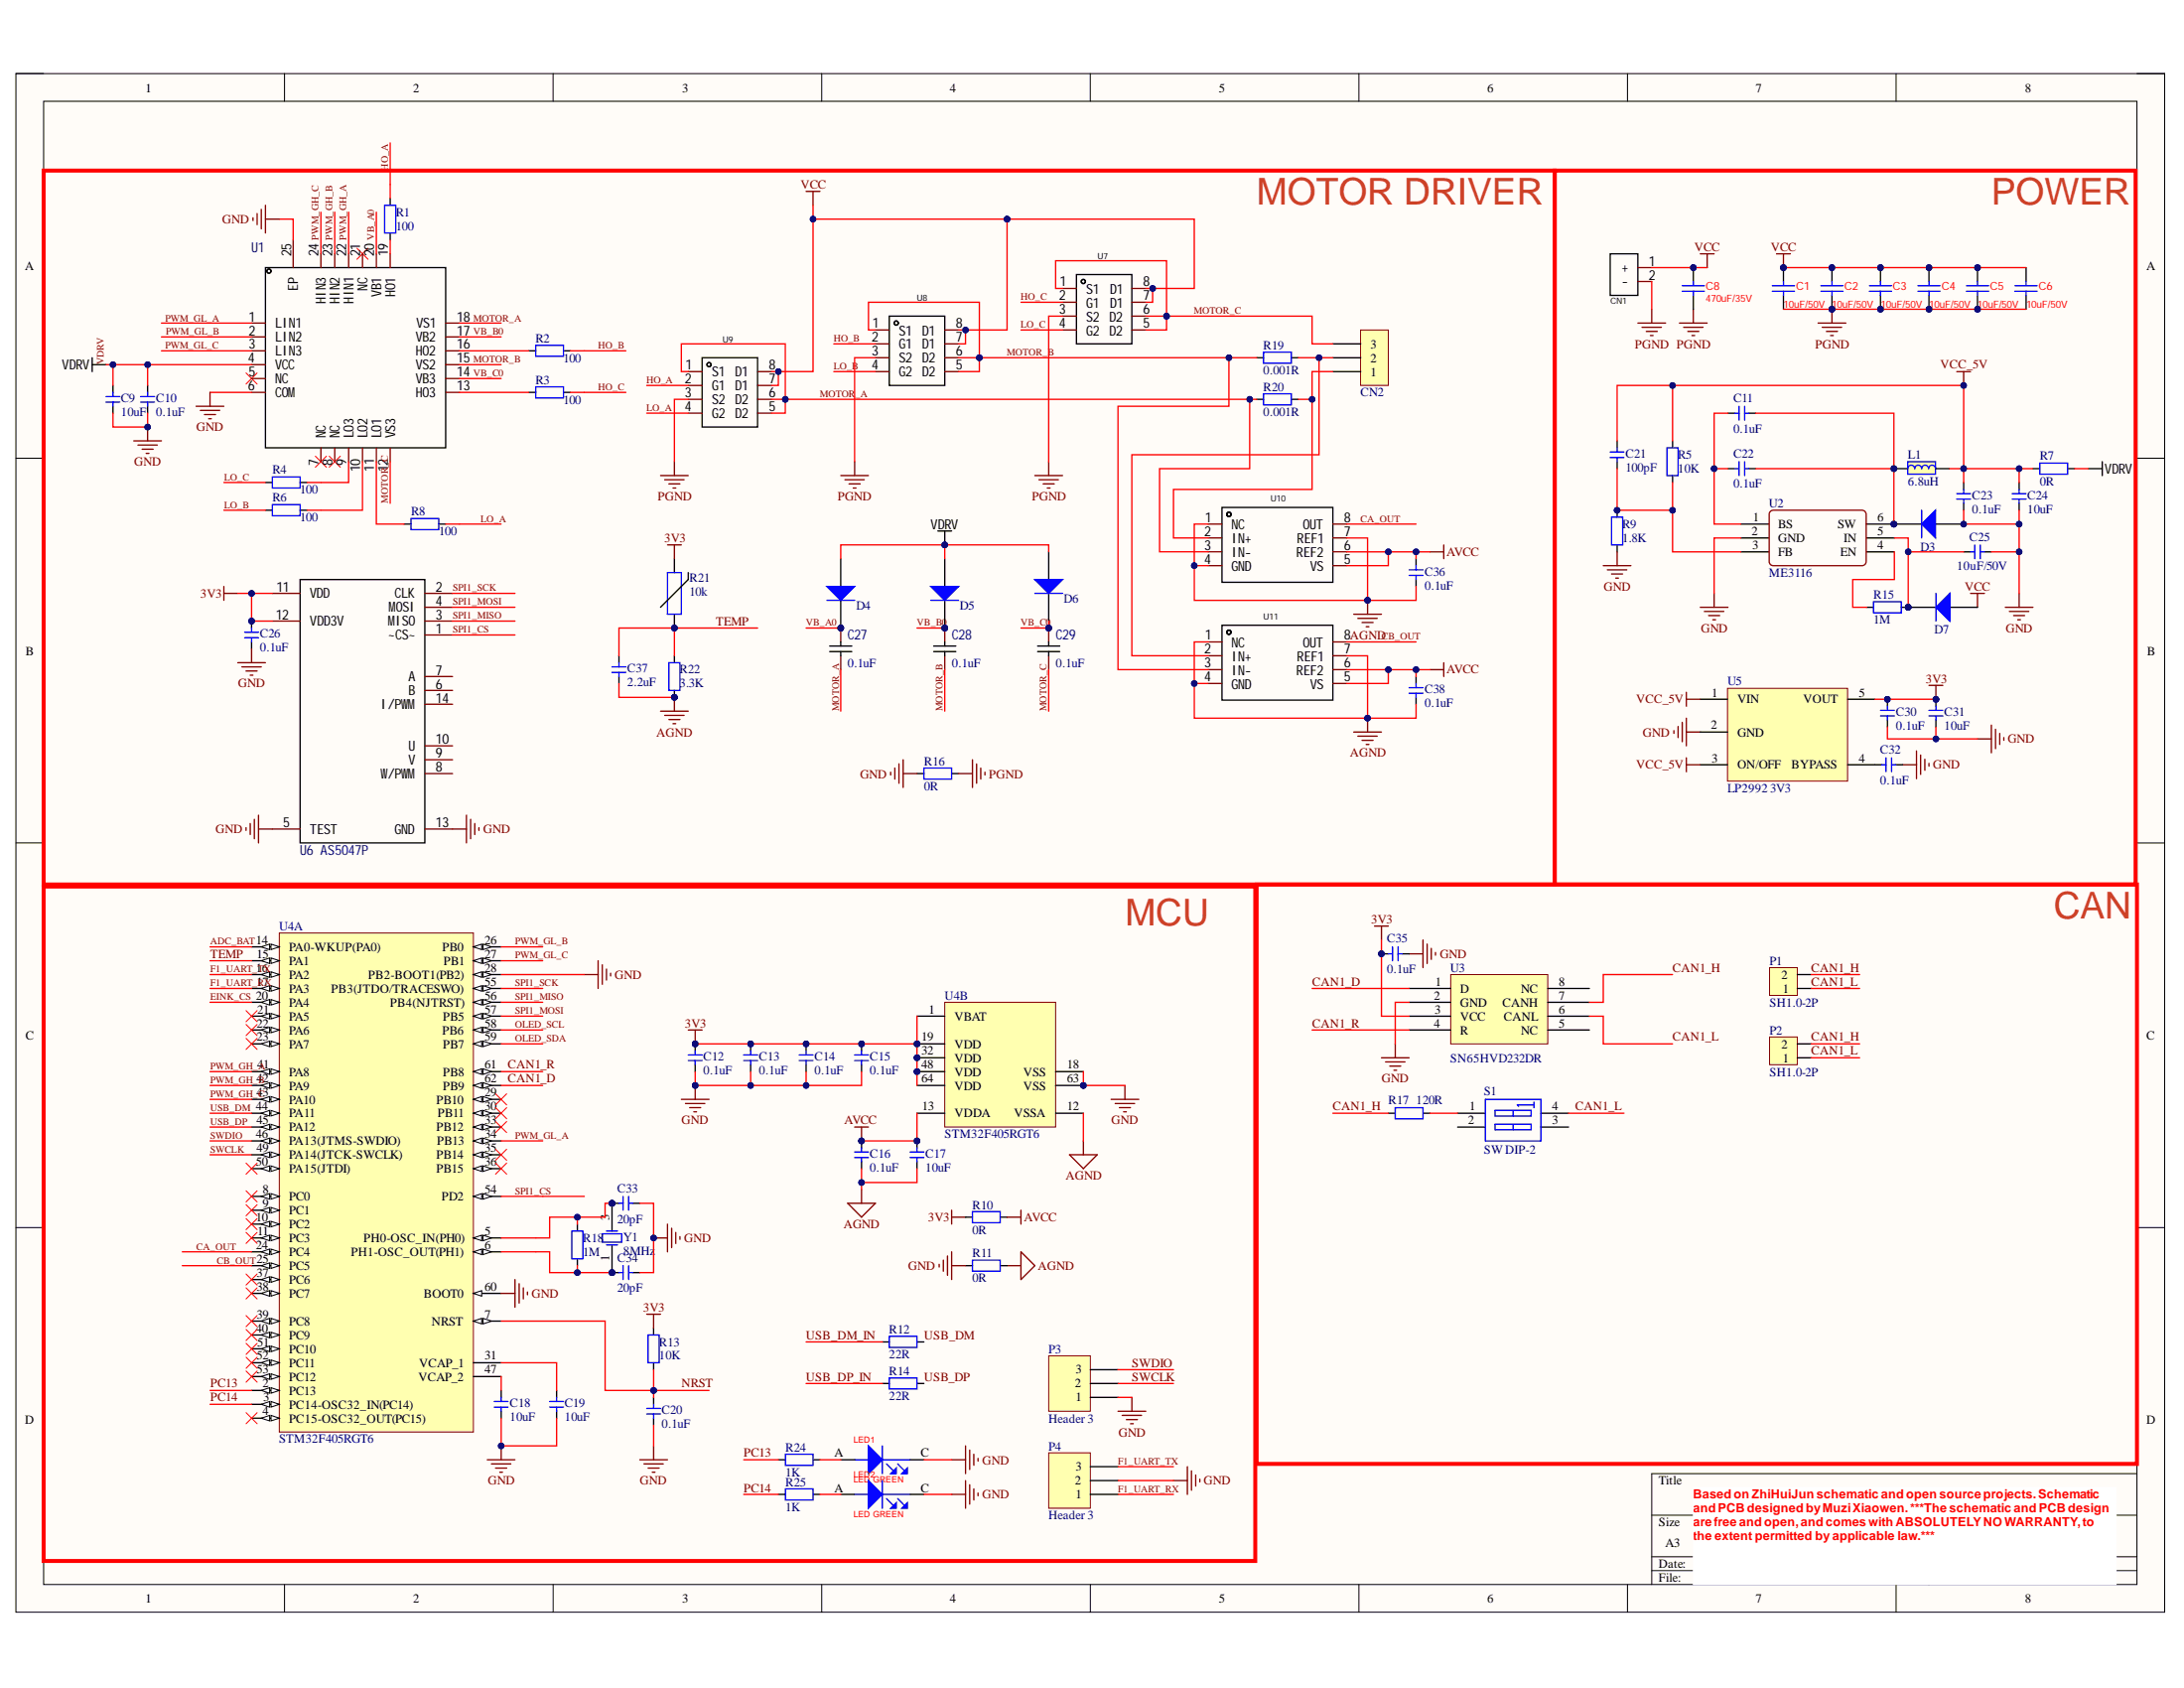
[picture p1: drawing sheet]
# Altium schematic sheet Motor-BLDC.SchDoc
size A3; SheetNumber: 1; SPICEModelCacheQVBBULDQ: <root> / <DocumentId>QVBBULDQ</DocumentId> / <CacheFrame Number="0"> / <Model Name="dpsw2" Kind="CKT"> / <Text>* DIP switch 2 / * jjt 19/6/2002: created / * / *             Switch connections: / *             sw1 / *             ¦  ¦  sw2 / *             ¦  ¦  ¦  ¦ / *             ¦  ¦  ¦  ¦ / .subckt dpsw2 1  2  4  5 / + PARAMS: STATE1=0 STATE2=0 RON=1m ROFF=100E6 / * / V1 3 0 {STATE1} / V2 6 0 {STATE2} / * / SDIP1 1 2 3 0 DIPMOD / SDIP2 4 5 6 0 DIPMOD / * / .MODEL DIPMOD SW(VT=0.5 RON={RON} ROFF={ROFF}) / .ends dpsw2</Text> / </Model> / </CacheFrame> / </root>

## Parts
C1  10uF/50V  [1206-CAP]
C2  10uF/50V  [1206-CAP]
C3  10uF/50V  [1206-CAP]
C4  10uF/50V  [1206-CAP]
C5  10uF/50V  [1206-CAP]
C6  10uF/50V  [1206-CAP]
C8  value 470uF/35V  [CAP-SMD_BD8.0-L8.3-W8.3-LS9.3]  (hidden comment: 220uF/25V)
C9  10uF  [CAP_0402]
C10  0.1uF  [CAP_0402]
C11  0.1uF  [CAP_0402]
C12  0.1uF  [CAP_0402]
C13  0.1uF  [CAP_0402]
C14  0.1uF  [CAP_0402]
C15  0.1uF  [CAP_0402]
C16  0.1uF  [CAP_0402]
C17  10uF  [CAP_0402]
C18  10uF  [CAP_0402]
C19  10uF  [CAP_0402]
C20  0.1uF  [CAP_0402]
C21  100pF  [CAP_0402]
C22  0.1uF  [CAP_0402]
C23  0.1uF  [CAP_0402]
C24  10uF  [CAP_0402]
C25  10uF/50V  [1206-CAP]
C26  0.1uF  [CAP_0402]
C27  value 0.1uF  [CAP_0402]  (hidden comment: CC0402MRX5R5BB106)
C28  value 0.1uF  [CAP_0402]  (hidden comment: CC0402MRX5R5BB106)
C29  value 0.1uF  [CAP_0402]  (hidden comment: CC0402MRX5R5BB106)
C30  0.1uF  [CAP_0402]
C31  10uF  [CAP_0402]
C32  0.1uF  [CAP_0402]
C33  20pF  [CAP_0402]
C34  20pF  [CAP_0402]
C35  0.1uF  [CAP_0402]
C36  0.1uF  [CAP_0402]
C37  2.2uF  [CAP_0402]
C38  0.1uF  [CAP_0402]
CN1  XT30UPB-F30.G.Y  [CONN-TH_XT30UPB-F]  (value not drawn)
CN2  1704936  [MR30PW-M]  (value not drawn)
D3  二极管-5819W  [SOD-323]  (value not drawn)
D4  二极管-5819W  [SOD-323]  (value not drawn)
D5  二极管-5819W  [SOD-323]  (value not drawn)
D6  二极管-5819W  [SOD-323]  (value not drawn)
D7  二极管-5819W  [SOD-323]  (value not drawn)
L1  6.8uH  [IND-201612]
LED1  LED GREEN  [LED-0603]
LED2  LED GREEN  [LED-0603]
P1  SH1.0-2P  [SH1.0-2P]
P2  SH1.0-2P  [SH1.0-2P]
P3  Header 3  [HDR1X3]
P4  Header 3  [HDR1X3]
R1  100  [RES_0402]
R2  100  [RES_0402]
R3  100  [RES_0402]
R4  100  [RES_0402]
R5  10K  [RES_0402]
R6  100  [RES_0402]
R7  0R  [1206-RES]
R8  100  [RES_0402]
R9  1.8K  [RES_0402]
R10  0R  [RES_0402]
R11  0R  [RES_0402]
R12  22R  [RES_0402]
R13  10K  [RES_0402]
R14  22R  [RES_0402]
R15  1M  [RES_0402]
R16  0R  [1206-RES]
R17  120R  [RES_0402]
R18  1M  [RES_0402]
R19  0.001R  [2512-RES]
R20  0.001R  [2512-RES]
R21  value 10k  [RES_0402]  (hidden comment: NCP15XH103F03RC)
R22  3.3K  [RES_0402]
R24  1K  [RES_0402]
R25  1K  [RES_0402]
S1  SW DIP-2  [SW-SMD_DSHP02]
U1  FD6288Q  [QFN-24_L4.0-W4.0-P0.50-BL]  (value not drawn)
U2  ME3116  [SOT23-6]
U3  Manufacturer Part Number: SN65HVD232DR  [SO-8]  (hidden comment: SN65HVD232D)
U4  STM32F405RGT6  [LQFP-64_N]  (parts A,B of 2)
U5  LP2992 3V3  [SOT23-5]
U6  AS5047P  [TSSOP14]
U7  AP90N03GD  [DFN-8_L5.8-W4.9-P1.27-LS6.0]  (value not drawn)
U8  AP90N03GD  [DFN-8_L5.8-W4.9-P1.27-LS6.0]  (value not drawn)
U9  AP90N03GD  [DFN-8_L5.8-W4.9-P1.27-LS6.0]  (value not drawn)
U10  INA240A1PWR  [INA240]  (value not drawn)
U11  INA240A1PWR  [INA240]  (value not drawn)
Y1  value 8MHz  [LC-SMD-3225_4P]  (hidden comment: XTAL-4)

## Blocks framed on the sheet
MOTOR DRIVER: C9 C10 C26-C29 C36-C38 CN2 D4-D6 R1-R4 R6 R8 R16 R19-R22 U1 U6-U11
POWER: C1-C6 C8 C11 C21-C25 C30-C32 CN1 D3 D7 L1 R5 R7 R9 R15 U2 U5
MCU: C12-C20 C33 C34 LED1 LED2 P3 P4 R10-R14 R18 R24 R25 U4 Y1
CAN: C35 P1 P2 R17 S1 U3

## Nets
3V3: C12.2 C13.2 C14.2 C15.2 C26.2 C30.2 C31.2 C35.2 R10.2 R13.2 R21.2 U3.3(VCC) U4.1(VBAT) U4.19(VDD) U4.32(VDD) U4.48(VDD) U4.64(VDD) U5.5(VOUT) U6.11(VDD) U6.12(VDD3V)
AGND: C16.1 C17.1 C36.1 C37.1 C38.1 R11.1 R22.1 U4.12(VSSA) U10.1(NC) U10.4(GND) U10.7(REF1) U11.1(NC) U11.4(GND) U11.7(REF1)
AVCC: C16.2 C17.2 C36.2 C38.2 R10.1 U4.13(VDDA) U10.5(VS) U10.6(REF2) U11.5(VS) U11.6(REF2)
GND: C9.1 C10.1 C12.1 C13.1 C14.1 C15.1 C18.1 C19.1 C20.1 C23.1 C24.1 C25.1 C26.1 C30.1 C31.1 C32.1 C33.2 C34.2 C35.1 D3.1(A) LED1.C(CATHODE) LED2.C(CATHODE) P3.1 P4.2 R9.1 R11.2 R16.1 U1.6(COM) U1.25(EP) U2.2(GND) U3.2(GND) U4.18(VSS) U4.28(PB2-BOOT1(PB2)) U4.60(BOOT0) U4.63(VSS) U5.2(GND) U6.5(TEST) U6.13(GND)
PGND: C1.2 C2.2 C3.2 C4.2 C5.2 C6.2 C8.2 CN1.2(-) R16.2 U7.3(S2) U8.3(S2) U9.3(S2)
VCC: C1.1 C2.1 C3.1 C4.1 C5.1 C6.1 C8.1 CN1.1(+) D7.1(A) U7.7(D1) U7.8(D1) U8.7(D1) U8.8(D1) U9.7(D1) U9.8(D1)
VCC_5V: C21.1 C23.2 C24.2 L1.2 R5.2 R7.1 U5.1(VIN) U5.3(ON/OFF)
VDRV: C9.2 C10.2 D4.1(A) D5.1(A) D6.1(A) R7.2 U1.4(VCC)
ADC_BAT: U4.14(PA0-WKUP(PA0))
CA_OUT: U4.24(PC4) U10.8(OUT)
CAN1_D: U3.1(D) U4.62(PB9)
CAN1_H: P1.2 P2.2 R17.1 U3.7(CANH)
CAN1_L: P1.1 P2.1 S1.4(B1) U3.6(CANL)
CAN1_R: U3.4(R) U4.61(PB8)
CB_OUT: U4.25(PC5) U11.8(OUT)
EINK_CS: U4.20(PA4)
F1_UART_RX: P4.1 U4.17(PA3)
F1_UART_TX: P4.3 U4.16(PA2)
HO_A: R1.1 U9.2(G1)
HO_B: R2.1 U8.2(G1)
HO_C: R3.1 U7.2(G1)
LO_A: R8.1 U9.4(G2)
LO_B: R6.2 U8.4(G2)
LO_C: R4.2 U7.4(G2)
MOTOR_A: C27.1 R20.1 U1.18(VS1) U9.1(S1) U9.5(D2) U9.6(D2) U10.3(IN-)
MOTOR_B: C28.1 R19.1 U1.15(VS2) U8.1(S1) U8.5(D2) U8.6(D2) U11.3(IN-)
MOTOR_C: C29.1 CN2.3 U1.12(VS3) U7.1(S1) U7.5(D2) U7.6(D2)
NRST: C20.2 R13.1 U4.7(NRST)
OLED_SCL: U4.58(PB6)
OLED_SDA: U4.59(PB7)
PC13: R24.1 U4.2(PC13)
PC14: R25.1 U4.3(PC14-OSC32_IN(PC14))
PWM_GH_A: U1.22(HIN1) U4.41(PA8)
PWM_GH_B: U1.23(HIN2) U4.42(PA9)
PWM_GH_C: U1.24(HIN3) U4.43(PA10)
PWM_GL_A: U1.1(LIN1) U4.34(PB13)
PWM_GL_B: U1.2(LIN2) U4.26(PB0)
PWM_GL_C: U1.3(LIN3) U4.27(PB1)
SPI1_CS: U4.54(PD2) U6.1(~CS~)
SPI1_MISO: U4.56(PB4(NJTRST)) U6.3(MISO)
SPI1_MOSI: U4.57(PB5) U6.4(MOSI)
SPI1_SCK: U4.55(PB3(JTDO/TRACESWO)) U6.2(CLK)
SWCLK: P3.2 U4.49(PA14(JTCK-SWCLK))
SWDIO: P3.3 U4.46(PA13(JTMS-SWDIO))
TEMP: C37.2 R21.1 R22.2 U4.15(PA1)
USB_DM: R12.1 U4.44(PA11)
USB_DM_IN: R12.2
USB_DP: R14.1 U4.45(PA12)
USB_DP_IN: R14.2
VB_A0: C27.2 D4.2(K) U1.20(VB1)
VB_B0: C28.2 D5.2(K) U1.17(VB2)
VB_C0: C29.2 D6.2(K) U1.14(VB3)
NetC11_1: C11.1 C22.1 D3.2(K) L1.1 U2.6(SW)
NetC11_2: C11.2 C22.2 U2.1(BS)
NetC18_2: C18.2 U4.47(VCAP_2)
NetC19_2: C19.2 U4.31(VCAP_1)
NetC21_2: C21.2 R5.1 R9.2 U2.3(FB)
NetC25_2: C25.2 D7.2(K) R15.1 U2.5(IN)
NetC32_2: C32.2 U5.4(BYPASS)
NetC33_1: C33.1 R18.1 U4.5(PH0-OSC_IN(PH0)) Y1.3(OSC2)
NetC34_1: C34.1 R18.2 U4.6(PH1-OSC_OUT(PH1)) Y1.1(OSC1)
NetCN2_1: CN2.1 R20.2 U10.2(IN+)
NetCN2_2: CN2.2 R19.2 U11.2(IN+)
NetLED1_A: LED1.A(ANODE) R24.2
NetLED2_A: LED2.A(ANODE) R25.2
NetR1_2: R1.2 U1.19(HO1)
NetR2_2: R2.2 U1.16(HO2)
NetR3_2: R3.2 U1.13(HO3)
NetR4_1: R4.1 U1.9(LO3)
NetR6_1: R6.1 U1.10(LO2)
NetR8_2: R8.2 U1.11(LO1)
NetR15_2: R15.2 U2.4(EN)
NetR17_2: R17.2 S1.1(A1)

Not connected (* = marked no-connect by the designer): S1 2(A2) 3(B2); U1 5(NC)* 7(NC)* 8(NC)* 21(NC)*; U3 5(NC) 8(NC); U4 4(PC15-OSC32_OUT(PC15))* 8(PC0)* 9(PC1)* 10(PC2)* 11(PC3)* 21(PA5)* 22(PA6)* 23(PA7)* 29(PB10)* 30(PB11)* 33(PB12)* 35(PB14)* 36(PB15)* 37(PC6)* 38(PC7)* 39(PC8)* 40(PC9)* 50(PA15(JTDI))* 51(PC10)* 52(PC11)* 53(PC12)*; U6 6(B) 7(A) 8(W/PWM) 9(V) 10(U) 14(I/PWM)

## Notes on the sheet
- Based on ZhiHuiJun schematic and open source projects. Schematic and PCB designed by Muzi Xiaowen. ***The schematic and PCB design are free and open, and comes with ABSOLUTELY NO WARRANTY, to the extent permitted by applicable law.***
